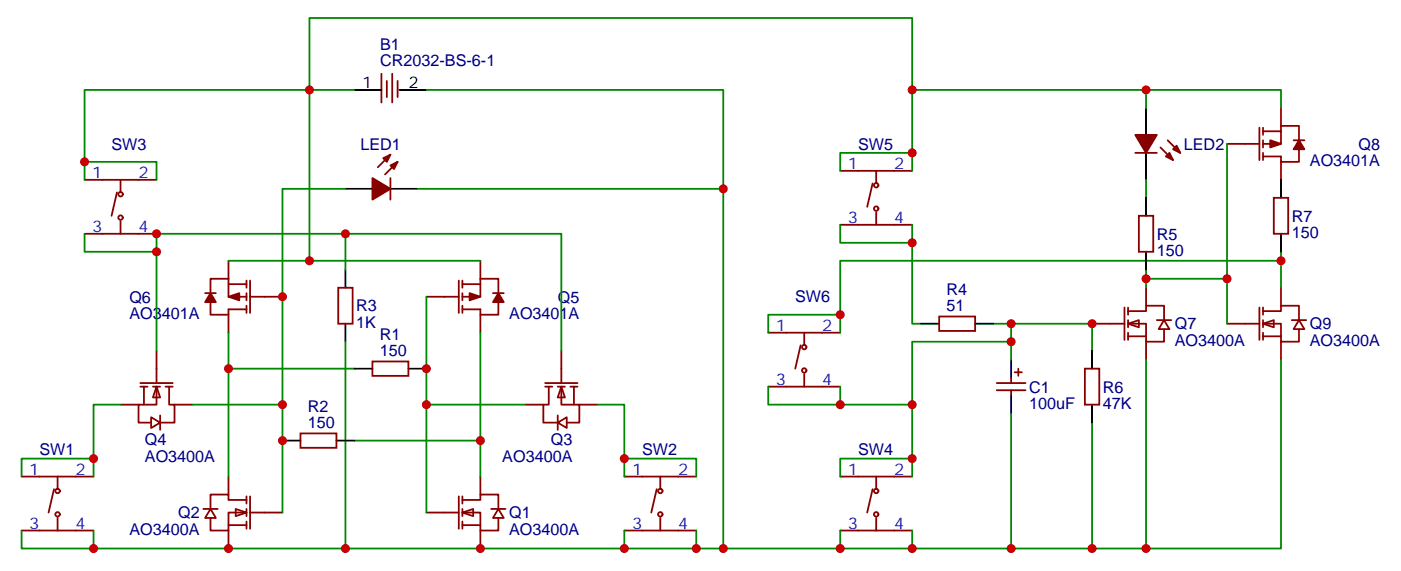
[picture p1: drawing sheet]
# EasyEDA schematic Schematic_sram_dram_mosfet.json

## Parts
B1  CR2032-BS-6-1  [BAT-TH_CR2032-BS-6-1]
C1  100uF  [CAP-SMD_L3.5-W2.8]
LED1  19-213/Y2C-CQ2R2L/3T(CY)  [LED0603-R-RD]
LED2  19-213/Y2C-CQ2R2L/3T(CY)  [LED0603-R-RD]
Q1  AO3400A  [SOT-23-3_L2.9-W1.6-P1.90-LS2.8-BR]
Q2  AO3400A  [SOT-23-3_L2.9-W1.6-P1.90-LS2.8-BR]
Q3  AO3400A  [SOT-23-3_L2.9-W1.6-P1.90-LS2.8-BR]
Q4  AO3400A  [SOT-23-3_L2.9-W1.6-P1.90-LS2.8-BR]
Q5  AO3401A  [SOT-23_L2.9-W1.3-P0.95-LS2.4-BR]
Q6  AO3401A  [SOT-23_L2.9-W1.3-P0.95-LS2.4-BR]
Q7  AO3400A  [SOT-23-3_L2.9-W1.6-P1.90-LS2.8-BR]
Q8  AO3401A  [SOT-23_L2.9-W1.3-P0.95-LS2.4-BR]
Q9  AO3400A  [SOT-23-3_L2.9-W1.6-P1.90-LS2.8-BR]
R1  150  [R0603]
R2  150  [R0603]
R3  1K  [R0603]
R4  51  [R0603]
R5  150  [R0603]
R6  47K  [R0603]
R7  150  [R0603]
SW1  TS-1187A-B-A-B  [SW-SMD_4P-L5.1-W5.1-P3.70-LS6.4]
SW2  TS-1187A-B-A-B  [SW-SMD_4P-L5.1-W5.1-P3.70-LS6.4]
SW3  TS-1187A-B-A-B  [SW-SMD_4P-L5.1-W5.1-P3.70-LS6.4]
SW4  TS-1187A-B-A-B  [SW-SMD_4P-L5.1-W5.1-P3.70-LS6.4]
SW5  TS-1187A-B-A-B  [SW-SMD_4P-L5.1-W5.1-P3.70-LS6.4]
SW6  TS-1187A-B-A-B  [SW-SMD_4P-L5.1-W5.1-P3.70-LS6.4]

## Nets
Net-(B1-1): B1.1 LED2.1(A) Q5.2(S) Q6.2(S) Q8.2(S) SW3.1(A) SW3.2(B) SW5.1(A) SW5.2(B)
Net-(B1-2): B1.2 C1.2 LED1.2(C) Q1.2(S) Q2.2(S) Q7.2(S) Q9.2(S) R3.1 R6.1 SW1.3(C) SW1.4(D) SW2.3(C) SW2.4(D) SW4.3(C) SW4.4(D)
Net-(C1-1): C1.1 Q7.1(G) R4.2 R6.2 SW4.1(A) SW4.2(B) SW6.3(C) SW6.4(D)
Net-(LED1-1): LED1.1(A) Q2.1(G) Q4.3(D) Q6.1(G) R2.1
Net-(LED2-2): LED2.2(C) R5.2
Net-(Q1-1): Q1.1(G) Q3.3(D) Q5.1(G) R1.2
Net-(Q1-3): Q1.3(D) Q5.3(D) R2.2
Net-(Q2-3): Q2.3(D) Q6.3(D) R1.1
Net-(Q3-1): Q3.1(G) Q4.1(G) R3.2 SW3.3(C) SW3.4(D)
Net-(Q3-2): Q3.2(S) SW2.1(A) SW2.2(B)
Net-(Q4-2): Q4.2(S) SW1.1(A) SW1.2(B)
Net-(Q7-3): Q7.3(D) Q8.1(G) Q9.1(G) R5.1
Net-(Q8-3): Q8.3(D) R7.2
Net-(Q9-3): Q9.3(D) R7.1 SW6.1(A) SW6.2(B)
Net-(R4-1): R4.1 SW5.3(C) SW5.4(D)
